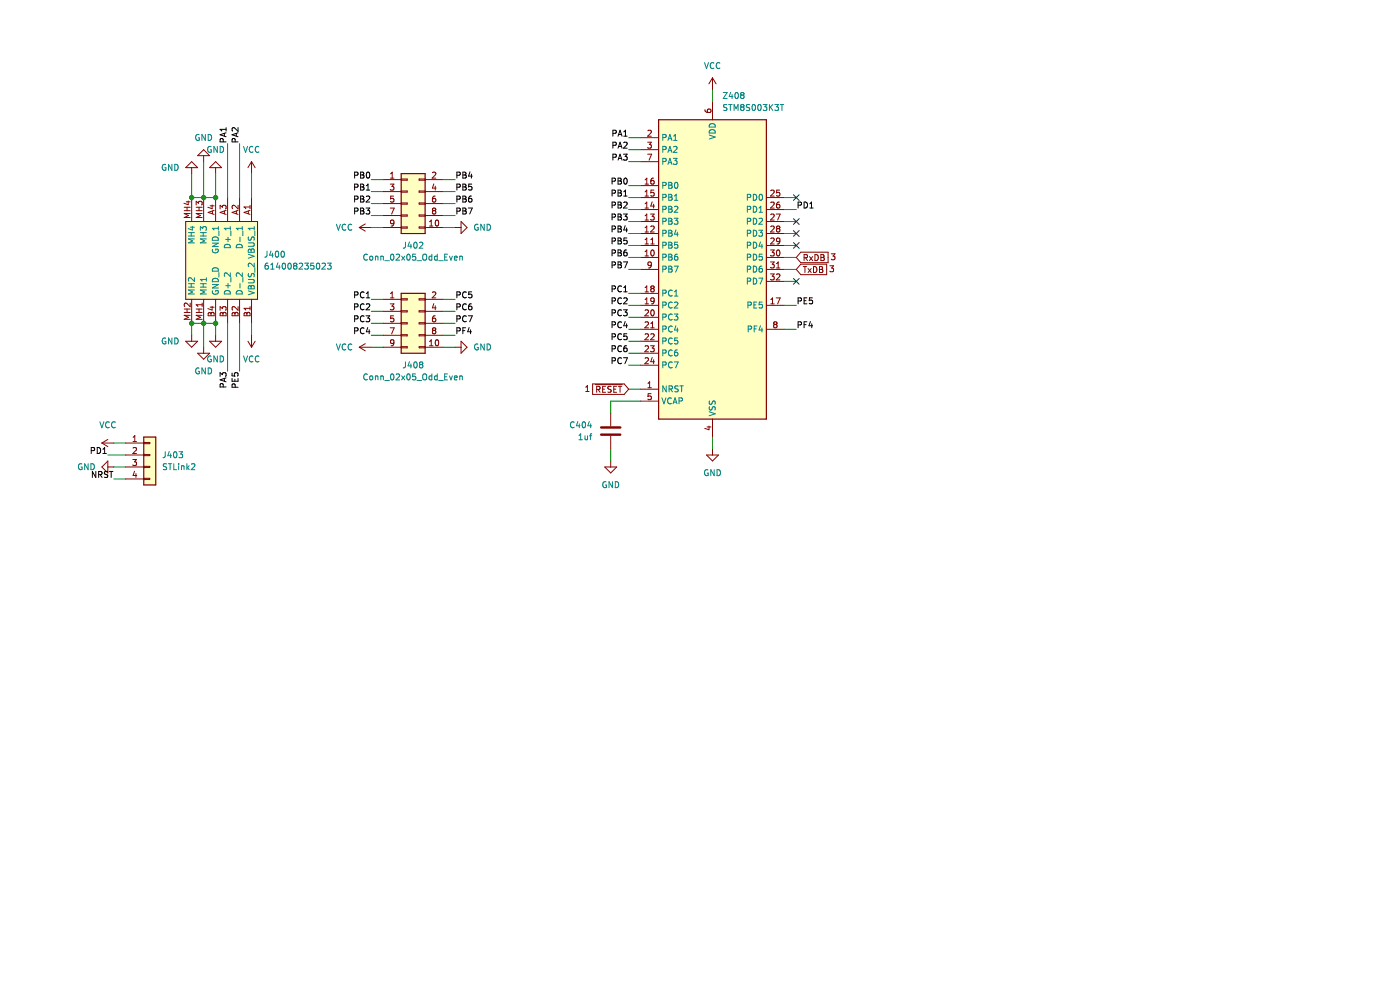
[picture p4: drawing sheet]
(kicad_sch (version 20211123) (generator eeschema)

 (paper "A4")

 (title_block
  (title "ACE4NOKB")
  (date "2020-04-30")
  (rev "Alpha")
  (company "Ontobus")
  (comment 1 "John Bradley")
  (comment 2 "https://creativecommons.org/licenses/by-nc-sa/4.0/")
  (comment 3 "Attribution-NonCommercial-ShareAlike 4.0 International License.")
  (comment 4 "This work is licensed under a Creative Commons "))

 (lib_symbols
  (symbol "Connector_Generic:Conn_01x04" (pin_names (offset 1.016) hide) (in_bom yes) (on_board yes)
   (property "Reference" "J" (id 0) (at 0 5.08 0) (effects (font (size 1.27 1.27))))
   (property "Value" "Conn_01x04" (id 1) (at 0 -7.62 0) (effects (font (size 1.27 1.27))))
   (property "Footprint" "" (id 2) (at 0 0 0) (effects (font (size 1.27 1.27)) hide))
   (property "Datasheet" "~" (id 3) (at 0 0 0) (effects (font (size 1.27 1.27)) hide))
   (symbol "Conn_01x04_1_1"
    (rectangle (start -1.27 -4.953) (end 0 -5.207) (stroke (width 0.1524) (type default) (color 0 0 0 0)) (fill (type none)))
    (rectangle (start -1.27 -2.413) (end 0 -2.667) (stroke (width 0.1524) (type default) (color 0 0 0 0)) (fill (type none)))
    (rectangle (start -1.27 0.127) (end 0 -0.127) (stroke (width 0.1524) (type default) (color 0 0 0 0)) (fill (type none)))
    (rectangle (start -1.27 2.667) (end 0 2.413) (stroke (width 0.1524) (type default) (color 0 0 0 0)) (fill (type none)))
    (rectangle (start -1.27 3.81) (end 1.27 -6.35) (stroke (width 0.254) (type default) (color 0 0 0 0)) (fill (type background)))
    (pin passive line (at -5.08 2.54 0) (length 3.81) (name "Pin_1" (effects (font (size 1.27 1.27)))) (number "1" (effects (font (size 1.27 1.27)))))
    (pin passive line (at -5.08 0 0) (length 3.81) (name "Pin_2" (effects (font (size 1.27 1.27)))) (number "2" (effects (font (size 1.27 1.27)))))
    (pin passive line (at -5.08 -2.54 0) (length 3.81) (name "Pin_3" (effects (font (size 1.27 1.27)))) (number "3" (effects (font (size 1.27 1.27)))))
    (pin passive line (at -5.08 -5.08 0) (length 3.81) (name "Pin_4" (effects (font (size 1.27 1.27)))) (number "4" (effects (font (size 1.27 1.27)))))))
  (symbol "Connector_Generic:Conn_02x05_Odd_Even" (pin_names (offset 1.016) hide) (in_bom yes) (on_board yes)
   (property "Reference" "J" (id 0) (at 1.27 7.62 0) (effects (font (size 1.27 1.27))))
   (property "Value" "Conn_02x05_Odd_Even" (id 1) (at 1.27 -7.62 0) (effects (font (size 1.27 1.27))))
   (property "Footprint" "" (id 2) (at 0 0 0) (effects (font (size 1.27 1.27)) hide))
   (property "Datasheet" "~" (id 3) (at 0 0 0) (effects (font (size 1.27 1.27)) hide))
   (symbol "Conn_02x05_Odd_Even_1_1"
    (rectangle (start -1.27 -4.953) (end 0 -5.207) (stroke (width 0.1524) (type default) (color 0 0 0 0)) (fill (type none)))
    (rectangle (start -1.27 -2.413) (end 0 -2.667) (stroke (width 0.1524) (type default) (color 0 0 0 0)) (fill (type none)))
    (rectangle (start -1.27 0.127) (end 0 -0.127) (stroke (width 0.1524) (type default) (color 0 0 0 0)) (fill (type none)))
    (rectangle (start -1.27 2.667) (end 0 2.413) (stroke (width 0.1524) (type default) (color 0 0 0 0)) (fill (type none)))
    (rectangle (start -1.27 5.207) (end 0 4.953) (stroke (width 0.1524) (type default) (color 0 0 0 0)) (fill (type none)))
    (rectangle (start -1.27 6.35) (end 3.81 -6.35) (stroke (width 0.254) (type default) (color 0 0 0 0)) (fill (type background)))
    (rectangle (start 3.81 -4.953) (end 2.54 -5.207) (stroke (width 0.1524) (type default) (color 0 0 0 0)) (fill (type none)))
    (rectangle (start 3.81 -2.413) (end 2.54 -2.667) (stroke (width 0.1524) (type default) (color 0 0 0 0)) (fill (type none)))
    (rectangle (start 3.81 0.127) (end 2.54 -0.127) (stroke (width 0.1524) (type default) (color 0 0 0 0)) (fill (type none)))
    (rectangle (start 3.81 2.667) (end 2.54 2.413) (stroke (width 0.1524) (type default) (color 0 0 0 0)) (fill (type none)))
    (rectangle (start 3.81 5.207) (end 2.54 4.953) (stroke (width 0.1524) (type default) (color 0 0 0 0)) (fill (type none)))
    (pin passive line (at -5.08 5.08 0) (length 3.81) (name "Pin_1" (effects (font (size 1.27 1.27)))) (number "1" (effects (font (size 1.27 1.27)))))
    (pin passive line (at 7.62 -5.08 180) (length 3.81) (name "Pin_10" (effects (font (size 1.27 1.27)))) (number "10" (effects (font (size 1.27 1.27)))))
    (pin passive line (at 7.62 5.08 180) (length 3.81) (name "Pin_2" (effects (font (size 1.27 1.27)))) (number "2" (effects (font (size 1.27 1.27)))))
    (pin passive line (at -5.08 2.54 0) (length 3.81) (name "Pin_3" (effects (font (size 1.27 1.27)))) (number "3" (effects (font (size 1.27 1.27)))))
    (pin passive line (at 7.62 2.54 180) (length 3.81) (name "Pin_4" (effects (font (size 1.27 1.27)))) (number "4" (effects (font (size 1.27 1.27)))))
    (pin passive line (at -5.08 0 0) (length 3.81) (name "Pin_5" (effects (font (size 1.27 1.27)))) (number "5" (effects (font (size 1.27 1.27)))))
    (pin passive line (at 7.62 0 180) (length 3.81) (name "Pin_6" (effects (font (size 1.27 1.27)))) (number "6" (effects (font (size 1.27 1.27)))))
    (pin passive line (at -5.08 -2.54 0) (length 3.81) (name "Pin_7" (effects (font (size 1.27 1.27)))) (number "7" (effects (font (size 1.27 1.27)))))
    (pin passive line (at 7.62 -2.54 180) (length 3.81) (name "Pin_8" (effects (font (size 1.27 1.27)))) (number "8" (effects (font (size 1.27 1.27)))))
    (pin passive line (at -5.08 -5.08 0) (length 3.81) (name "Pin_9" (effects (font (size 1.27 1.27)))) (number "9" (effects (font (size 1.27 1.27)))))))
  (symbol "Device:C" (pin_numbers hide) (pin_names (offset 0.254)) (in_bom yes) (on_board yes)
   (property "Reference" "C" (id 0) (at 0.635 2.54 0) (effects (font (size 1.27 1.27)) (justify left)))
   (property "Value" "C" (id 1) (at 0.635 -2.54 0) (effects (font (size 1.27 1.27)) (justify left)))
   (property "Footprint" "" (id 2) (at 0.9652 -3.81 0) (effects (font (size 1.27 1.27)) hide))
   (property "Datasheet" "~" (id 3) (at 0 0 0) (effects (font (size 1.27 1.27)) hide))
   (symbol "C_0_1"
    (polyline (pts (xy -2.032 -0.762) (xy 2.032 -0.762)) (stroke (width 0.508) (type default) (color 0 0 0 0)) (fill (type none)))
    (polyline (pts (xy -2.032 0.762) (xy 2.032 0.762)) (stroke (width 0.508) (type default) (color 0 0 0 0)) (fill (type none))))
   (symbol "C_1_1"
    (pin passive line (at 0 3.81 270) (length 2.794) (name "~" (effects (font (size 1.27 1.27)))) (number "1" (effects (font (size 1.27 1.27)))))
    (pin passive line (at 0 -3.81 90) (length 2.794) (name "~" (effects (font (size 1.27 1.27)))) (number "2" (effects (font (size 1.27 1.27)))))))
  (symbol "ExtraSymbols:614008235023" (pin_names (offset 0.762)) (in_bom yes) (on_board yes)
   (property "Reference" "J" (id 0) (at 0 1.27 0) (effects (font (size 1.27 1.27)) (justify left)))
   (property "Value" "614008235023" (id 1) (at 13.97 1.27 0) (effects (font (size 1.27 1.27)) (justify left)))
   (property "Footprint" "614008235023" (id 2) (at 57.15 -8.89 0) (effects (font (size 1.27 1.27)) (justify left) hide))
   (property "Datasheet" "http://katalog.we-online.de/em/datasheet/614008235023.pdf" (id 3) (at 57.15 -11.43 0) (effects (font (size 1.27 1.27)) (justify left) hide))
   (property "Description" "Wurth Elektronik WR-COM Series, Type A USB Connector, Receptacle" (id 4) (at 57.15 -13.97 0) (effects (font (size 1.27 1.27)) (justify left) hide))
   (property "Height" "16" (id 5) (at 60.96 -16.51 0) (effects (font (size 1.27 1.27)) (justify left) hide))
   (property "Mouser Part Number" "710-614008235023" (id 6) (at 57.15 -19.05 0) (effects (font (size 1.27 1.27)) (justify left) hide))
   (property "Mouser Price/Stock" "https://www.mouser.co.uk/ProductDetail/Wurth-Elektronik/614008235023/?qs=rS3zZhy2AQP6TSxAYKTnAw%3D%3D" (id 7) (at 57.15 -21.59 0) (effects (font (size 1.27 1.27)) (justify left) hide))
   (property "Manufacturer_Name" "Wurth Elektronik" (id 8) (at 57.15 -24.13 0) (effects (font (size 1.27 1.27)) (justify left) hide))
   (property "Manufacturer_Part_Number" "614008235023" (id 9) (at 57.15 -26.67 0) (effects (font (size 1.27 1.27)) (justify left) hide))
   (symbol "614008235023_0_0"
    (pin passive line (at -5.08 -1.27 0) (length 5.08) (name "VBUS_1" (effects (font (size 1.27 1.27)))) (number "A1" (effects (font (size 1.27 1.27)))))
    (pin passive line (at -5.08 -3.81 0) (length 5.08) (name "D-_1" (effects (font (size 1.27 1.27)))) (number "A2" (effects (font (size 1.27 1.27)))))
    (pin passive line (at -5.08 -6.35 0) (length 5.08) (name "D+_1" (effects (font (size 1.27 1.27)))) (number "A3" (effects (font (size 1.27 1.27)))))
    (pin passive line (at -5.08 -8.89 0) (length 5.08) (name "GND_1" (effects (font (size 1.27 1.27)))) (number "A4" (effects (font (size 1.27 1.27)))))
    (pin passive line (at 21.59 -1.27 180) (length 5.08) (name "VBUS_2" (effects (font (size 1.27 1.27)))) (number "B1" (effects (font (size 1.27 1.27)))))
    (pin passive line (at 21.59 -3.81 180) (length 5.08) (name "D-_2" (effects (font (size 1.27 1.27)))) (number "B2" (effects (font (size 1.27 1.27)))))
    (pin passive line (at 21.59 -6.35 180) (length 5.08) (name "D+_2" (effects (font (size 1.27 1.27)))) (number "B3" (effects (font (size 1.27 1.27)))))
    (pin passive line (at 21.59 -8.89 180) (length 5.08) (name "GND_D" (effects (font (size 1.27 1.27)))) (number "B4" (effects (font (size 1.27 1.27)))))
    (pin passive line (at 21.59 -11.43 180) (length 5.08) (name "MH1" (effects (font (size 1.27 1.27)))) (number "MH1" (effects (font (size 1.27 1.27)))))
    (pin passive line (at 21.59 -13.97 180) (length 5.08) (name "MH2" (effects (font (size 1.27 1.27)))) (number "MH2" (effects (font (size 1.27 1.27)))))
    (pin passive line (at -5.08 -11.43 0) (length 5.08) (name "MH3" (effects (font (size 1.27 1.27)))) (number "MH3" (effects (font (size 1.27 1.27)))))
    (pin passive line (at -5.08 -13.97 0) (length 5.08) (name "MH4" (effects (font (size 1.27 1.27)))) (number "MH4" (effects (font (size 1.27 1.27))))))
   (symbol "614008235023_0_1"
    (rectangle (start 0 0) (end 16.51 -15.24) (stroke (width 0) (type default) (color 0 0 0 0)) (fill (type background)))))
  (symbol "MCU_ST_STM8:STM8S003K3T" (in_bom yes) (on_board yes)
   (property "Reference" "U" (id 0) (at 1.27 35.56 0) (effects (font (size 1.27 1.27)) (justify left)))
   (property "Value" "STM8S003K3T" (id 1) (at 1.27 33.02 0) (effects (font (size 1.27 1.27)) (justify left)))
   (property "Footprint" "Package_QFP:LQFP-32_7x7mm_P0.8mm" (id 2) (at 1.27 38.1 0) (effects (font (size 1.27 1.27)) (justify left) hide))
   (property "Datasheet" "http://www.st.com/st-web-ui/static/active/en/resource/technical/document/datasheet/DM00024550.pdf" (id 3) (at 0 0 0) (effects (font (size 1.27 1.27)) hide))
   (symbol "STM8S003K3T_0_1"
    (rectangle (start -11.43 31.75) (end 11.43 -31.75) (stroke (width 0.254) (type default) (color 0 0 0 0)) (fill (type background))))
   (symbol "STM8S003K3T_1_1"
    (pin input line (at -15.24 -25.4 0) (length 3.81) (name "NRST" (effects (font (size 1.27 1.27)))) (number "1" (effects (font (size 1.27 1.27)))))
    (pin bidirectional line (at -15.24 2.54 0) (length 3.81) (name "PB6" (effects (font (size 1.27 1.27)))) (number "10" (effects (font (size 1.27 1.27)))))
    (pin bidirectional line (at -15.24 5.08 0) (length 3.81) (name "PB5" (effects (font (size 1.27 1.27)))) (number "11" (effects (font (size 1.27 1.27)))))
    (pin bidirectional line (at -15.24 7.62 0) (length 3.81) (name "PB4" (effects (font (size 1.27 1.27)))) (number "12" (effects (font (size 1.27 1.27)))))
    (pin bidirectional line (at -15.24 10.16 0) (length 3.81) (name "PB3" (effects (font (size 1.27 1.27)))) (number "13" (effects (font (size 1.27 1.27)))))
    (pin bidirectional line (at -15.24 12.7 0) (length 3.81) (name "PB2" (effects (font (size 1.27 1.27)))) (number "14" (effects (font (size 1.27 1.27)))))
    (pin bidirectional line (at -15.24 15.24 0) (length 3.81) (name "PB1" (effects (font (size 1.27 1.27)))) (number "15" (effects (font (size 1.27 1.27)))))
    (pin bidirectional line (at -15.24 17.78 0) (length 3.81) (name "PB0" (effects (font (size 1.27 1.27)))) (number "16" (effects (font (size 1.27 1.27)))))
    (pin bidirectional line (at 15.24 -7.62 180) (length 3.81) (name "PE5" (effects (font (size 1.27 1.27)))) (number "17" (effects (font (size 1.27 1.27)))))
    (pin bidirectional line (at -15.24 -5.08 0) (length 3.81) (name "PC1" (effects (font (size 1.27 1.27)))) (number "18" (effects (font (size 1.27 1.27)))))
    (pin bidirectional line (at -15.24 -7.62 0) (length 3.81) (name "PC2" (effects (font (size 1.27 1.27)))) (number "19" (effects (font (size 1.27 1.27)))))
    (pin bidirectional line (at -15.24 27.94 0) (length 3.81) (name "PA1" (effects (font (size 1.27 1.27)))) (number "2" (effects (font (size 1.27 1.27)))))
    (pin bidirectional line (at -15.24 -10.16 0) (length 3.81) (name "PC3" (effects (font (size 1.27 1.27)))) (number "20" (effects (font (size 1.27 1.27)))))
    (pin bidirectional line (at -15.24 -12.7 0) (length 3.81) (name "PC4" (effects (font (size 1.27 1.27)))) (number "21" (effects (font (size 1.27 1.27)))))
    (pin bidirectional line (at -15.24 -15.24 0) (length 3.81) (name "PC5" (effects (font (size 1.27 1.27)))) (number "22" (effects (font (size 1.27 1.27)))))
    (pin bidirectional line (at -15.24 -17.78 0) (length 3.81) (name "PC6" (effects (font (size 1.27 1.27)))) (number "23" (effects (font (size 1.27 1.27)))))
    (pin bidirectional line (at -15.24 -20.32 0) (length 3.81) (name "PC7" (effects (font (size 1.27 1.27)))) (number "24" (effects (font (size 1.27 1.27)))))
    (pin bidirectional line (at 15.24 15.24 180) (length 3.81) (name "PD0" (effects (font (size 1.27 1.27)))) (number "25" (effects (font (size 1.27 1.27)))))
    (pin bidirectional line (at 15.24 12.7 180) (length 3.81) (name "PD1" (effects (font (size 1.27 1.27)))) (number "26" (effects (font (size 1.27 1.27)))))
    (pin bidirectional line (at 15.24 10.16 180) (length 3.81) (name "PD2" (effects (font (size 1.27 1.27)))) (number "27" (effects (font (size 1.27 1.27)))))
    (pin bidirectional line (at 15.24 7.62 180) (length 3.81) (name "PD3" (effects (font (size 1.27 1.27)))) (number "28" (effects (font (size 1.27 1.27)))))
    (pin bidirectional line (at 15.24 5.08 180) (length 3.81) (name "PD4" (effects (font (size 1.27 1.27)))) (number "29" (effects (font (size 1.27 1.27)))))
    (pin bidirectional line (at -15.24 25.4 0) (length 3.81) (name "PA2" (effects (font (size 1.27 1.27)))) (number "3" (effects (font (size 1.27 1.27)))))
    (pin bidirectional line (at 15.24 2.54 180) (length 3.81) (name "PD5" (effects (font (size 1.27 1.27)))) (number "30" (effects (font (size 1.27 1.27)))))
    (pin bidirectional line (at 15.24 0 180) (length 3.81) (name "PD6" (effects (font (size 1.27 1.27)))) (number "31" (effects (font (size 1.27 1.27)))))
    (pin bidirectional line (at 15.24 -2.54 180) (length 3.81) (name "PD7" (effects (font (size 1.27 1.27)))) (number "32" (effects (font (size 1.27 1.27)))))
    (pin power_in line (at 0 -35.56 90) (length 3.81) (name "VSS" (effects (font (size 1.27 1.27)))) (number "4" (effects (font (size 1.27 1.27)))))
    (pin input line (at -15.24 -27.94 0) (length 3.81) (name "VCAP" (effects (font (size 1.27 1.27)))) (number "5" (effects (font (size 1.27 1.27)))))
    (pin power_in line (at 0 35.56 270) (length 3.81) (name "VDD" (effects (font (size 1.27 1.27)))) (number "6" (effects (font (size 1.27 1.27)))))
    (pin bidirectional line (at -15.24 22.86 0) (length 3.81) (name "PA3" (effects (font (size 1.27 1.27)))) (number "7" (effects (font (size 1.27 1.27)))))
    (pin bidirectional line (at 15.24 -12.7 180) (length 3.81) (name "PF4" (effects (font (size 1.27 1.27)))) (number "8" (effects (font (size 1.27 1.27)))))
    (pin bidirectional line (at -15.24 0 0) (length 3.81) (name "PB7" (effects (font (size 1.27 1.27)))) (number "9" (effects (font (size 1.27 1.27)))))))
  (symbol "power:GND" (power) (pin_names (offset 0)) (in_bom yes) (on_board yes)
   (property "Reference" "#PWR" (id 0) (at 0 -6.35 0) (effects (font (size 1.27 1.27)) hide))
   (property "Value" "GND" (id 1) (at 0 -3.81 0) (effects (font (size 1.27 1.27))))
   (property "Footprint" "" (id 2) (at 0 0 0) (effects (font (size 1.27 1.27)) hide))
   (property "Datasheet" "" (id 3) (at 0 0 0) (effects (font (size 1.27 1.27)) hide))
   (symbol "GND_0_1"
    (polyline (pts (xy 0 0) (xy 0 -1.27) (xy 1.27 -1.27) (xy 0 -2.54) (xy -1.27 -1.27) (xy 0 -1.27)) (stroke (width 0) (type default) (color 0 0 0 0)) (fill (type none))))
   (symbol "GND_1_1"
    (pin power_in line (at 0 0 270) (length 0) hide (name "GND" (effects (font (size 1.27 1.27)))) (number "1" (effects (font (size 1.27 1.27)))))))
  (symbol "power:VCC" (power) (pin_names (offset 0)) (in_bom yes) (on_board yes)
   (property "Reference" "#PWR" (id 0) (at 0 -3.81 0) (effects (font (size 1.27 1.27)) hide))
   (property "Value" "VCC" (id 1) (at 0 3.81 0) (effects (font (size 1.27 1.27))))
   (property "Footprint" "" (id 2) (at 0 0 0) (effects (font (size 1.27 1.27)) hide))
   (property "Datasheet" "" (id 3) (at 0 0 0) (effects (font (size 1.27 1.27)) hide))
   (symbol "VCC_0_1"
    (polyline (pts (xy -0.762 1.27) (xy 0 2.54)) (stroke (width 0) (type default) (color 0 0 0 0)) (fill (type none)))
    (polyline (pts (xy 0 0) (xy 0 2.54)) (stroke (width 0) (type default) (color 0 0 0 0)) (fill (type none)))
    (polyline (pts (xy 0 2.54) (xy 0.762 1.27)) (stroke (width 0) (type default) (color 0 0 0 0)) (fill (type none))))
   (symbol "VCC_1_1"
    (pin power_in line (at 0 0 90) (length 0) hide (name "VCC" (effects (font (size 1.27 1.27)))) (number "1" (effects (font (size 1.27 1.27))))))))

 (junction (at 43.18 68.58) (diameter 0) (color 0 0 0 0))
 (junction (at 45.72 41.91) (diameter 0) (color 0 0 0 0))
 (junction (at 45.72 68.58) (diameter 0) (color 0 0 0 0))
 (junction (at 40.64 41.91) (diameter 0) (color 0 0 0 0))
 (junction (at 40.64 68.58) (diameter 0) (color 0 0 0 0))
 (junction (at 43.18 41.91) (diameter 0) (color 0 0 0 0))

 (no_connect (at 168.91 46.99))
 (no_connect (at 168.91 49.53))
 (no_connect (at 168.91 59.69))
 (no_connect (at 168.91 52.07))
 (no_connect (at 168.91 41.91))

 (wire (pts (xy 45.72 41.91) (xy 43.18 41.91)) (stroke (width 0) (type default) (color 0 0 0 0)))
 (wire (pts (xy 93.98 43.18) (xy 96.52 43.18)) (stroke (width 0) (type default) (color 0 0 0 0)))
 (wire (pts (xy 43.18 68.58) (xy 43.18 73.66)) (stroke (width 0) (type default) (color 0 0 0 0)))
 (wire (pts (xy 48.26 30.48) (xy 48.26 41.91)) (stroke (width 0) (type default) (color 0 0 0 0)))
 (wire (pts (xy 166.37 69.85) (xy 168.91 69.85)) (stroke (width 0) (type default) (color 0 0 0 0)))
 (wire (pts (xy 135.89 57.15) (xy 133.35 57.15)) (stroke (width 0) (type default) (color 0 0 0 0)))
 (wire (pts (xy 93.98 63.5) (xy 96.52 63.5)) (stroke (width 0) (type default) (color 0 0 0 0)))
 (wire (pts (xy 50.8 78.74) (xy 50.8 68.58)) (stroke (width 0) (type default) (color 0 0 0 0)))
 (wire (pts (xy 81.28 63.5) (xy 78.74 63.5)) (stroke (width 0) (type default) (color 0 0 0 0)))
 (wire (pts (xy 26.67 99.06) (xy 24.13 99.06)) (stroke (width 0) (type default) (color 0 0 0 0)))
 (wire (pts (xy 43.18 41.91) (xy 40.64 41.91)) (stroke (width 0) (type default) (color 0 0 0 0)))
 (wire (pts (xy 81.28 66.04) (xy 78.74 66.04)) (stroke (width 0) (type default) (color 0 0 0 0)))
 (wire (pts (xy 135.89 54.61) (xy 133.35 54.61)) (stroke (width 0) (type default) (color 0 0 0 0)))
 (wire (pts (xy 93.98 48.26) (xy 96.52 48.26)) (stroke (width 0) (type default) (color 0 0 0 0)))
 (wire (pts (xy 93.98 38.1) (xy 96.52 38.1)) (stroke (width 0) (type default) (color 0 0 0 0)))
 (wire (pts (xy 129.54 85.09) (xy 135.89 85.09)) (stroke (width 0) (type default) (color 0 0 0 0)))
 (wire (pts (xy 135.89 72.39) (xy 133.35 72.39)) (stroke (width 0) (type default) (color 0 0 0 0)))
 (wire (pts (xy 43.18 41.91) (xy 43.18 34.29)) (stroke (width 0) (type default) (color 0 0 0 0)))
 (wire (pts (xy 166.37 52.07) (xy 168.91 52.07)) (stroke (width 0) (type default) (color 0 0 0 0)))
 (wire (pts (xy 135.89 34.29) (xy 133.35 34.29)) (stroke (width 0) (type default) (color 0 0 0 0)))
 (wire (pts (xy 81.28 68.58) (xy 78.74 68.58)) (stroke (width 0) (type default) (color 0 0 0 0)))
 (wire (pts (xy 81.28 43.18) (xy 78.74 43.18)) (stroke (width 0) (type default) (color 0 0 0 0)))
 (wire (pts (xy 93.98 66.04) (xy 96.52 66.04)) (stroke (width 0) (type default) (color 0 0 0 0)))
 (wire (pts (xy 81.28 40.64) (xy 78.74 40.64)) (stroke (width 0) (type default) (color 0 0 0 0)))
 (wire (pts (xy 135.89 64.77) (xy 133.35 64.77)) (stroke (width 0) (type default) (color 0 0 0 0)))
 (wire (pts (xy 135.89 31.75) (xy 133.35 31.75)) (stroke (width 0) (type default) (color 0 0 0 0)))
 (wire (pts (xy 26.67 101.6) (xy 24.13 101.6)) (stroke (width 0) (type default) (color 0 0 0 0)))
 (wire (pts (xy 135.89 52.07) (xy 133.35 52.07)) (stroke (width 0) (type default) (color 0 0 0 0)))
 (wire (pts (xy 135.89 41.91) (xy 133.35 41.91)) (stroke (width 0) (type default) (color 0 0 0 0)))
 (wire (pts (xy 53.34 68.58) (xy 53.34 71.12)) (stroke (width 0) (type default) (color 0 0 0 0)))
 (wire (pts (xy 26.67 96.52) (xy 22.86 96.52)) (stroke (width 0) (type default) (color 0 0 0 0)))
 (wire (pts (xy 135.89 49.53) (xy 133.35 49.53)) (stroke (width 0) (type default) (color 0 0 0 0)))
 (wire (pts (xy 53.34 41.91) (xy 53.34 36.83)) (stroke (width 0) (type default) (color 0 0 0 0)))
 (wire (pts (xy 50.8 30.48) (xy 50.8 41.91)) (stroke (width 0) (type default) (color 0 0 0 0)))
 (wire (pts (xy 93.98 45.72) (xy 96.52 45.72)) (stroke (width 0) (type default) (color 0 0 0 0)))
 (wire (pts (xy 129.54 95.25) (xy 129.54 97.79)) (stroke (width 0) (type default) (color 0 0 0 0)))
 (wire (pts (xy 166.37 46.99) (xy 168.91 46.99)) (stroke (width 0) (type default) (color 0 0 0 0)))
 (wire (pts (xy 26.67 93.98) (xy 24.13 93.98)) (stroke (width 0) (type default) (color 0 0 0 0)))
 (wire (pts (xy 48.26 78.74) (xy 48.26 68.58)) (stroke (width 0) (type default) (color 0 0 0 0)))
 (wire (pts (xy 135.89 82.55) (xy 133.35 82.55)) (stroke (width 0) (type default) (color 0 0 0 0)))
 (wire (pts (xy 45.72 68.58) (xy 45.72 71.12)) (stroke (width 0) (type default) (color 0 0 0 0)))
 (wire (pts (xy 40.64 68.58) (xy 40.64 71.12)) (stroke (width 0) (type default) (color 0 0 0 0)))
 (wire (pts (xy 166.37 57.15) (xy 168.91 57.15)) (stroke (width 0) (type default) (color 0 0 0 0)))
 (wire (pts (xy 129.54 85.09) (xy 129.54 87.63)) (stroke (width 0) (type default) (color 0 0 0 0)))
 (wire (pts (xy 135.89 69.85) (xy 133.35 69.85)) (stroke (width 0) (type default) (color 0 0 0 0)))
 (wire (pts (xy 81.28 71.12) (xy 78.74 71.12)) (stroke (width 0) (type default) (color 0 0 0 0)))
 (wire (pts (xy 43.18 68.58) (xy 45.72 68.58)) (stroke (width 0) (type default) (color 0 0 0 0)))
 (wire (pts (xy 166.37 49.53) (xy 168.91 49.53)) (stroke (width 0) (type default) (color 0 0 0 0)))
 (wire (pts (xy 151.13 92.71) (xy 151.13 95.25)) (stroke (width 0) (type default) (color 0 0 0 0)))
 (wire (pts (xy 81.28 45.72) (xy 78.74 45.72)) (stroke (width 0) (type default) (color 0 0 0 0)))
 (wire (pts (xy 40.64 41.91) (xy 40.64 36.83)) (stroke (width 0) (type default) (color 0 0 0 0)))
 (wire (pts (xy 93.98 71.12) (xy 96.52 71.12)) (stroke (width 0) (type default) (color 0 0 0 0)))
 (wire (pts (xy 166.37 54.61) (xy 168.91 54.61)) (stroke (width 0) (type default) (color 0 0 0 0)))
 (wire (pts (xy 135.89 29.21) (xy 133.35 29.21)) (stroke (width 0) (type default) (color 0 0 0 0)))
 (wire (pts (xy 135.89 62.23) (xy 133.35 62.23)) (stroke (width 0) (type default) (color 0 0 0 0)))
 (wire (pts (xy 81.28 38.1) (xy 78.74 38.1)) (stroke (width 0) (type default) (color 0 0 0 0)))
 (wire (pts (xy 93.98 73.66) (xy 96.52 73.66)) (stroke (width 0) (type default) (color 0 0 0 0)))
 (wire (pts (xy 166.37 41.91) (xy 168.91 41.91)) (stroke (width 0) (type default) (color 0 0 0 0)))
 (wire (pts (xy 166.37 64.77) (xy 168.91 64.77)) (stroke (width 0) (type default) (color 0 0 0 0)))
 (wire (pts (xy 151.13 21.59) (xy 151.13 19.05)) (stroke (width 0) (type default) (color 0 0 0 0)))
 (wire (pts (xy 93.98 68.58) (xy 96.52 68.58)) (stroke (width 0) (type default) (color 0 0 0 0)))
 (wire (pts (xy 78.74 48.26) (xy 81.28 48.26)) (stroke (width 0) (type default) (color 0 0 0 0)))
 (wire (pts (xy 166.37 59.69) (xy 168.91 59.69)) (stroke (width 0) (type default) (color 0 0 0 0)))
 (wire (pts (xy 93.98 40.64) (xy 96.52 40.64)) (stroke (width 0) (type default) (color 0 0 0 0)))
 (wire (pts (xy 135.89 77.47) (xy 133.35 77.47)) (stroke (width 0) (type default) (color 0 0 0 0)))
 (wire (pts (xy 135.89 46.99) (xy 133.35 46.99)) (stroke (width 0) (type default) (color 0 0 0 0)))
 (wire (pts (xy 45.72 41.91) (xy 45.72 36.83)) (stroke (width 0) (type default) (color 0 0 0 0)))
 (wire (pts (xy 135.89 67.31) (xy 133.35 67.31)) (stroke (width 0) (type default) (color 0 0 0 0)))
 (wire (pts (xy 135.89 44.45) (xy 133.35 44.45)) (stroke (width 0) (type default) (color 0 0 0 0)))
 (wire (pts (xy 78.74 73.66) (xy 81.28 73.66)) (stroke (width 0) (type default) (color 0 0 0 0)))
 (wire (pts (xy 40.64 68.58) (xy 43.18 68.58)) (stroke (width 0) (type default) (color 0 0 0 0)))
 (wire (pts (xy 135.89 74.93) (xy 133.35 74.93)) (stroke (width 0) (type default) (color 0 0 0 0)))
 (wire (pts (xy 135.89 39.37) (xy 133.35 39.37)) (stroke (width 0) (type default) (color 0 0 0 0)))
 (wire (pts (xy 166.37 44.45) (xy 168.91 44.45)) (stroke (width 0) (type default) (color 0 0 0 0)))

 (label "PA1" (at 48.26 30.48 90) (fields_autoplaced) (effects (font (size 1.27 1.27)) (justify left bottom)))
 (label "PB0" (at 133.35 39.37 0) (fields_autoplaced) (effects (font (size 1.27 1.27)) (justify right bottom)))
 (label "PA3" (at 48.26 78.74 90) (fields_autoplaced) (effects (font (size 1.27 1.27)) (justify right bottom)))
 (label "PB7" (at 133.35 57.15 0) (fields_autoplaced) (effects (font (size 1.27 1.27)) (justify right bottom)))
 (label "PE5" (at 50.8 78.74 90) (fields_autoplaced) (effects (font (size 1.27 1.27)) (justify right bottom)))
 (label "PF4" (at 96.52 71.12 0) (fields_autoplaced) (effects (font (size 1.27 1.27)) (justify left bottom)))
 (label "PA2" (at 133.35 31.75 0) (fields_autoplaced) (effects (font (size 1.27 1.27)) (justify right bottom)))
 (label "PC3" (at 133.35 67.31 0) (fields_autoplaced) (effects (font (size 1.27 1.27)) (justify right bottom)))
 (label "PC6" (at 133.35 74.93 0) (fields_autoplaced) (effects (font (size 1.27 1.27)) (justify right bottom)))
 (label "PC7" (at 96.52 68.58 0) (fields_autoplaced) (effects (font (size 1.27 1.27)) (justify left bottom)))
 (label "NRST" (at 24.13 101.6 0) (fields_autoplaced) (effects (font (size 1.27 1.27)) (justify right bottom)))
 (label "PB0" (at 78.74 38.1 0) (fields_autoplaced) (effects (font (size 1.27 1.27)) (justify right bottom)))
 (label "PC7" (at 133.35 77.47 0) (fields_autoplaced) (effects (font (size 1.27 1.27)) (justify right bottom)))
 (label "PB3" (at 78.74 45.72 0) (fields_autoplaced) (effects (font (size 1.27 1.27)) (justify right bottom)))
 (label "PB4" (at 96.52 38.1 0) (fields_autoplaced) (effects (font (size 1.27 1.27)) (justify left bottom)))
 (label "PB2" (at 133.35 44.45 0) (fields_autoplaced) (effects (font (size 1.27 1.27)) (justify right bottom)))
 (label "PC2" (at 78.74 66.04 0) (fields_autoplaced) (effects (font (size 1.27 1.27)) (justify right bottom)))
 (label "PB3" (at 133.35 46.99 0) (fields_autoplaced) (effects (font (size 1.27 1.27)) (justify right bottom)))
 (label "PC5" (at 133.35 72.39 0) (fields_autoplaced) (effects (font (size 1.27 1.27)) (justify right bottom)))
 (label "PC3" (at 78.74 68.58 0) (fields_autoplaced) (effects (font (size 1.27 1.27)) (justify right bottom)))
 (label "PC4" (at 78.74 71.12 0) (fields_autoplaced) (effects (font (size 1.27 1.27)) (justify right bottom)))
 (label "PC5" (at 96.52 63.5 0) (fields_autoplaced) (effects (font (size 1.27 1.27)) (justify left bottom)))
 (label "PC1" (at 133.35 62.23 0) (fields_autoplaced) (effects (font (size 1.27 1.27)) (justify right bottom)))
 (label "PB5" (at 133.35 52.07 0) (fields_autoplaced) (effects (font (size 1.27 1.27)) (justify right bottom)))
 (label "PB5" (at 96.52 40.64 0) (fields_autoplaced) (effects (font (size 1.27 1.27)) (justify left bottom)))
 (label "PB1" (at 78.74 40.64 0) (fields_autoplaced) (effects (font (size 1.27 1.27)) (justify right bottom)))
 (label "PC1" (at 78.74 63.5 0) (fields_autoplaced) (effects (font (size 1.27 1.27)) (justify right bottom)))
 (label "PE5" (at 168.91 64.77 0) (fields_autoplaced) (effects (font (size 1.27 1.27)) (justify left bottom)))
 (label "PC2" (at 133.35 64.77 0) (fields_autoplaced) (effects (font (size 1.27 1.27)) (justify right bottom)))
 (label "PB7" (at 96.52 45.72 0) (fields_autoplaced) (effects (font (size 1.27 1.27)) (justify left bottom)))
 (label "PD1" (at 22.86 96.52 0) (fields_autoplaced) (effects (font (size 1.27 1.27)) (justify right bottom)))
 (label "PD1" (at 168.91 44.45 0) (fields_autoplaced) (effects (font (size 1.27 1.27)) (justify left bottom)))
 (label "PA1" (at 133.35 29.21 0) (fields_autoplaced) (effects (font (size 1.27 1.27)) (justify right bottom)))
 (label "PB2" (at 78.74 43.18 0) (fields_autoplaced) (effects (font (size 1.27 1.27)) (justify right bottom)))
 (label "PB4" (at 133.35 49.53 0) (fields_autoplaced) (effects (font (size 1.27 1.27)) (justify right bottom)))
 (label "PA2" (at 50.8 30.48 90) (fields_autoplaced) (effects (font (size 1.27 1.27)) (justify left bottom)))
 (label "PB6" (at 133.35 54.61 0) (fields_autoplaced) (effects (font (size 1.27 1.27)) (justify right bottom)))
 (label "PA3" (at 133.35 34.29 0) (fields_autoplaced) (effects (font (size 1.27 1.27)) (justify right bottom)))
 (label "PC6" (at 96.52 66.04 0) (fields_autoplaced) (effects (font (size 1.27 1.27)) (justify left bottom)))
 (label "PC4" (at 133.35 69.85 0) (fields_autoplaced) (effects (font (size 1.27 1.27)) (justify right bottom)))
 (label "PB6" (at 96.52 43.18 0) (fields_autoplaced) (effects (font (size 1.27 1.27)) (justify left bottom)))
 (label "PF4" (at 168.91 69.85 0) (fields_autoplaced) (effects (font (size 1.27 1.27)) (justify left bottom)))
 (label "PB1" (at 133.35 41.91 0) (fields_autoplaced) (effects (font (size 1.27 1.27)) (justify right bottom)))

 (global_label "~{RESET}" (shape input) (at 133.35 82.55 180) (fields_autoplaced) (effects (font (size 1.27 1.27)) (justify right))
  (property "Intersheetrefs" "${INTERSHEET_REFS}" (id 0) (at 125.2806 82.4706 0) (effects (font (size 1.27 1.27)) (justify right))))
 (global_label "RxDB" (shape input) (at 168.91 54.61 0) (fields_autoplaced) (effects (font (size 1.27 1.27)) (justify left))
  (property "Intersheetrefs" "${INTERSHEET_REFS}" (id 0) (at 176.0723 54.5306 0) (effects (font (size 1.27 1.27)) (justify left))))
 (global_label "TxDB" (shape input) (at 168.91 57.15 0) (fields_autoplaced) (effects (font (size 1.27 1.27)) (justify left))
  (property "Intersheetrefs" "${INTERSHEET_REFS}" (id 0) (at 175.7699 57.0706 0) (effects (font (size 1.27 1.27)) (justify left))))

 (symbol (lib_id "ExtraSymbols:614008235023") (at 54.61 46.99 270) (unit 1) (in_bom yes) (on_board yes) (fields_autoplaced)
  (property "Reference" "J400" (id 0) (at 55.88 53.9749 90) (effects (font (size 1.27 1.27)) (justify left)))
  (property "Value" "614008235023" (id 1) (at 55.88 56.5149 90) (effects (font (size 1.27 1.27)) (justify left)))
  (property "Footprint" "ExtraFootprints:614008235023" (id 2) (at 45.72 104.14 0) (effects (font (size 1.27 1.27)) (justify left) hide))
  (property "Datasheet" "http://katalog.we-online.de/em/datasheet/614008235023.pdf" (id 3) (at 43.18 104.14 0) (effects (font (size 1.27 1.27)) (justify left) hide))
  (property "Description" "Wurth Elektronik WR-COM Series, Type A USB Connector, Receptacle" (id 4) (at 40.64 104.14 0) (effects (font (size 1.27 1.27)) (justify left) hide))
  (property "Height" "16" (id 5) (at 38.1 107.95 0) (effects (font (size 1.27 1.27)) (justify left) hide))
  (property "Mouser Part Number" "710-614008235023" (id 6) (at 35.56 104.14 0) (effects (font (size 1.27 1.27)) (justify left) hide))
  (property "Mouser Price/Stock" "https://www.mouser.co.uk/ProductDetail/Wurth-Elektronik/614008235023/?qs=rS3zZhy2AQP6TSxAYKTnAw%3D%3D" (id 7) (at 33.02 104.14 0) (effects (font (size 1.27 1.27)) (justify left) hide))
  (property "Manufacturer_Name" "Wurth Elektronik" (id 8) (at 30.48 104.14 0) (effects (font (size 1.27 1.27)) (justify left) hide))
  (property "Manufacturer_Part_Number" "614008235023" (id 9) (at 27.94 104.14 0) (effects (font (size 1.27 1.27)) (justify left) hide)) (pin "A1") (pin "A2") (pin "A3") (pin "A4") (pin "B1") (pin "B2") (pin "B3") (pin "B4") (pin "MH1") (pin "MH2") (pin "MH3") (pin "MH4"))

 (symbol (lib_id "power:GND") (at 45.72 36.83 180) (unit 1) (in_bom yes) (on_board yes) (fields_autoplaced)
  (property "Reference" "#~PWR0163" (id 0) (at 45.72 30.48 0) (effects (font (size 1.27 1.27)) hide))
  (property "Value" "GND" (id 1) (at 45.72 31.75 0))
  (property "Footprint" "" (id 2) (at 45.72 36.83 0) (effects (font (size 1.27 1.27)) hide))
  (property "Datasheet" "" (id 3) (at 45.72 36.83 0) (effects (font (size 1.27 1.27)) hide)) (pin "1"))

 (symbol (lib_id "power:GND") (at 96.52 73.66 90) (unit 1) (in_bom yes) (on_board yes) (fields_autoplaced)
  (property "Reference" "#0147" (id 0) (at 102.87 73.66 0) (effects (font (size 1.27 1.27)) hide))
  (property "Value" "GND" (id 1) (at 100.33 73.6599 90) (effects (font (size 1.27 1.27)) (justify right)))
  (property "Footprint" "" (id 2) (at 96.52 73.66 0) (effects (font (size 1.27 1.27)) hide))
  (property "Datasheet" "" (id 3) (at 96.52 73.66 0) (effects (font (size 1.27 1.27)) hide)) (pin "1"))

 (symbol (lib_id "power:VCC") (at 78.74 73.66 90) (unit 1) (in_bom yes) (on_board yes) (fields_autoplaced)
  (property "Reference" "#0148" (id 0) (at 82.55 73.66 0) (effects (font (size 1.27 1.27)) hide))
  (property "Value" "VCC" (id 1) (at 74.93 73.6599 90) (effects (font (size 1.27 1.27)) (justify left)))
  (property "Footprint" "" (id 2) (at 78.74 73.66 0) (effects (font (size 1.27 1.27)) hide))
  (property "Datasheet" "" (id 3) (at 78.74 73.66 0) (effects (font (size 1.27 1.27)) hide)) (pin "1"))

 (symbol (lib_id "Connector_Generic:Conn_02x05_Odd_Even") (at 86.36 68.58 0) (unit 1) (in_bom yes) (on_board yes) (fields_autoplaced)
  (property "Reference" "J408" (id 0) (at 87.63 77.47 0))
  (property "Value" "Conn_02x05_Odd_Even" (id 1) (at 87.63 80.01 0))
  (property "Footprint" "Connector_PinHeader_2.54mm:PinHeader_2x05_P2.54mm_Vertical" (id 2) (at 86.36 68.58 0) (effects (font (size 1.27 1.27)) hide))
  (property "Datasheet" "~" (id 3) (at 86.36 68.58 0) (effects (font (size 1.27 1.27)) hide))
  (property "Manufacturer_Name" "Amphenol FCI" (id 4) (at 86.36 68.58 0) (effects (font (size 1.27 1.27)) hide))
  (property "Manufacturer_Part_Number" "10129381-910001BLF" (id 5) (at 86.36 68.58 0) (effects (font (size 1.27 1.27)) hide)) (pin "1") (pin "10") (pin "2") (pin "3") (pin "4") (pin "5") (pin "6") (pin "7") (pin "8") (pin "9"))

 (symbol (lib_id "MCU_ST_STM8:STM8S003K3T") (at 151.13 57.15 0) (unit 1) (in_bom yes) (on_board yes) (fields_autoplaced)
  (property "Reference" "Z408" (id 0) (at 153.1494 20.32 0) (effects (font (size 1.27 1.27)) (justify left)))
  (property "Value" "STM8S003K3T" (id 1) (at 153.1494 22.86 0) (effects (font (size 1.27 1.27)) (justify left)))
  (property "Footprint" "Package_QFP:LQFP-32_7x7mm_P0.8mm" (id 2) (at 152.4 19.05 0) (effects (font (size 1.27 1.27)) (justify left) hide))
  (property "Datasheet" "http://www.st.com/st-web-ui/static/active/en/resource/technical/document/datasheet/DM00024550.pdf" (id 3) (at 151.13 57.15 0) (effects (font (size 1.27 1.27)) hide))
  (property "Manufacturer_Name" "STMicroelectronics" (id 4) (at 151.13 57.15 0) (effects (font (size 1.27 1.27)) hide))
  (property "Manufacturer_Part_Number" "STM8S003K3T6CTR" (id 5) (at 151.13 57.15 0) (effects (font (size 1.27 1.27)) hide)) (pin "1") (pin "10") (pin "11") (pin "12") (pin "13") (pin "14") (pin "15") (pin "16") (pin "17") (pin "18") (pin "19") (pin "2") (pin "20") (pin "21") (pin "22") (pin "23") (pin "24") (pin "25") (pin "26") (pin "27") (pin "28") (pin "29") (pin "3") (pin "30") (pin "31") (pin "32") (pin "4") (pin "5") (pin "6") (pin "7") (pin "8") (pin "9"))

 (symbol (lib_id "power:GND") (at 45.72 71.12 0) (unit 1) (in_bom yes) (on_board yes) (fields_autoplaced)
  (property "Reference" "#~PWR0165" (id 0) (at 45.72 77.47 0) (effects (font (size 1.27 1.27)) hide))
  (property "Value" "GND" (id 1) (at 45.72 76.2 0))
  (property "Footprint" "" (id 2) (at 45.72 71.12 0) (effects (font (size 1.27 1.27)) hide))
  (property "Datasheet" "" (id 3) (at 45.72 71.12 0) (effects (font (size 1.27 1.27)) hide)) (pin "1"))

 (symbol (lib_id "power:GND") (at 151.13 95.25 0) (unit 1) (in_bom yes) (on_board yes) (fields_autoplaced)
  (property "Reference" "#~PWR0140" (id 0) (at 151.13 101.6 0) (effects (font (size 1.27 1.27)) hide))
  (property "Value" "GND" (id 1) (at 151.13 100.33 0))
  (property "Footprint" "" (id 2) (at 151.13 95.25 0) (effects (font (size 1.27 1.27)) hide))
  (property "Datasheet" "" (id 3) (at 151.13 95.25 0) (effects (font (size 1.27 1.27)) hide)) (pin "1"))

 (symbol (lib_id "power:VCC") (at 151.13 19.05 0) (unit 1) (in_bom yes) (on_board yes) (fields_autoplaced)
  (property "Reference" "#~PWR0141" (id 0) (at 151.13 22.86 0) (effects (font (size 1.27 1.27)) hide))
  (property "Value" "VCC" (id 1) (at 151.13 13.97 0))
  (property "Footprint" "" (id 2) (at 151.13 19.05 0) (effects (font (size 1.27 1.27)) hide))
  (property "Datasheet" "" (id 3) (at 151.13 19.05 0) (effects (font (size 1.27 1.27)) hide)) (pin "1"))

 (symbol (lib_id "power:GND") (at 40.64 36.83 180) (unit 1) (in_bom yes) (on_board yes) (fields_autoplaced)
  (property "Reference" "#~PWR0144" (id 0) (at 40.64 30.48 0) (effects (font (size 1.27 1.27)) hide))
  (property "Value" "GND" (id 1) (at 38.1 35.5599 0) (effects (font (size 1.27 1.27)) (justify left)))
  (property "Footprint" "" (id 2) (at 40.64 36.83 0) (effects (font (size 1.27 1.27)) hide))
  (property "Datasheet" "" (id 3) (at 40.64 36.83 0) (effects (font (size 1.27 1.27)) hide)) (pin "1"))

 (symbol (lib_id "power:VCC") (at 53.34 71.12 180) (unit 1) (in_bom yes) (on_board yes) (fields_autoplaced)
  (property "Reference" "#~PWR0145" (id 0) (at 53.34 67.31 0) (effects (font (size 1.27 1.27)) hide))
  (property "Value" "VCC" (id 1) (at 53.34 76.2 0))
  (property "Footprint" "" (id 2) (at 53.34 71.12 0) (effects (font (size 1.27 1.27)) hide))
  (property "Datasheet" "" (id 3) (at 53.34 71.12 0) (effects (font (size 1.27 1.27)) hide)) (pin "1"))

 (symbol (lib_id "Connector_Generic:Conn_01x04") (at 31.75 96.52 0) (unit 1) (in_bom yes) (on_board yes) (fields_autoplaced)
  (property "Reference" "J403" (id 0) (at 34.29 96.5199 0) (effects (font (size 1.27 1.27)) (justify left)))
  (property "Value" "STLink2" (id 1) (at 34.29 99.0599 0) (effects (font (size 1.27 1.27)) (justify left)))
  (property "Footprint" "Connector_PinHeader_2.54mm:PinHeader_1x04_P2.54mm_Vertical" (id 2) (at 31.75 96.52 0) (effects (font (size 1.27 1.27)) hide))
  (property "Datasheet" "~" (id 3) (at 31.75 96.52 0) (effects (font (size 1.27 1.27)) hide))
  (property "Manufacturer_Name" "Samtec" (id 4) (at 31.75 96.52 0) (effects (font (size 1.27 1.27)) hide))
  (property "Manufacturer_Part_Number" "HTSW-104-24-F-S" (id 5) (at 31.75 96.52 0) (effects (font (size 1.27 1.27)) hide)) (pin "1") (pin "2") (pin "3") (pin "4"))

 (symbol (lib_id "power:VCC") (at 24.13 93.98 90) (unit 1) (in_bom yes) (on_board yes) (fields_autoplaced)
  (property "Reference" "#~PWR0168" (id 0) (at 27.94 93.98 0) (effects (font (size 1.27 1.27)) hide))
  (property "Value" "VCC" (id 1) (at 22.86 90.17 90))
  (property "Footprint" "" (id 2) (at 24.13 93.98 0) (effects (font (size 1.27 1.27)) hide))
  (property "Datasheet" "" (id 3) (at 24.13 93.98 0) (effects (font (size 1.27 1.27)) hide)) (pin "1"))

 (symbol (lib_id "power:VCC") (at 53.34 36.83 0) (unit 1) (in_bom yes) (on_board yes) (fields_autoplaced)
  (property "Reference" "#~PWR0146" (id 0) (at 53.34 40.64 0) (effects (font (size 1.27 1.27)) hide))
  (property "Value" "VCC" (id 1) (at 53.34 31.75 0))
  (property "Footprint" "" (id 2) (at 53.34 36.83 0) (effects (font (size 1.27 1.27)) hide))
  (property "Datasheet" "" (id 3) (at 53.34 36.83 0) (effects (font (size 1.27 1.27)) hide)) (pin "1"))

 (symbol (lib_id "power:GND") (at 24.13 99.06 270) (unit 1) (in_bom yes) (on_board yes) (fields_autoplaced)
  (property "Reference" "#~PWR0169" (id 0) (at 17.78 99.06 0) (effects (font (size 1.27 1.27)) hide))
  (property "Value" "GND" (id 1) (at 20.32 99.0599 90) (effects (font (size 1.27 1.27)) (justify right)))
  (property "Footprint" "" (id 2) (at 24.13 99.06 0) (effects (font (size 1.27 1.27)) hide))
  (property "Datasheet" "" (id 3) (at 24.13 99.06 0) (effects (font (size 1.27 1.27)) hide)) (pin "1"))

 (symbol (lib_id "power:GND") (at 43.18 34.29 180) (unit 1) (in_bom yes) (on_board yes) (fields_autoplaced)
  (property "Reference" "#~PWR0148" (id 0) (at 43.18 27.94 0) (effects (font (size 1.27 1.27)) hide))
  (property "Value" "GND" (id 1) (at 43.18 29.21 0))
  (property "Footprint" "" (id 2) (at 43.18 34.29 0) (effects (font (size 1.27 1.27)) hide))
  (property "Datasheet" "" (id 3) (at 43.18 34.29 0) (effects (font (size 1.27 1.27)) hide)) (pin "1"))

 (symbol (lib_id "power:GND") (at 43.18 73.66 0) (unit 1) (in_bom yes) (on_board yes) (fields_autoplaced)
  (property "Reference" "#~PWR0149" (id 0) (at 43.18 80.01 0) (effects (font (size 1.27 1.27)) hide))
  (property "Value" "GND" (id 1) (at 43.18 78.74 0))
  (property "Footprint" "" (id 2) (at 43.18 73.66 0) (effects (font (size 1.27 1.27)) hide))
  (property "Datasheet" "" (id 3) (at 43.18 73.66 0) (effects (font (size 1.27 1.27)) hide)) (pin "1"))

 (symbol (lib_id "power:GND") (at 40.64 71.12 0) (unit 1) (in_bom yes) (on_board yes) (fields_autoplaced)
  (property "Reference" "#~PWR0152" (id 0) (at 40.64 77.47 0) (effects (font (size 1.27 1.27)) hide))
  (property "Value" "GND" (id 1) (at 38.1 72.3899 0) (effects (font (size 1.27 1.27)) (justify right)))
  (property "Footprint" "" (id 2) (at 40.64 71.12 0) (effects (font (size 1.27 1.27)) hide))
  (property "Datasheet" "" (id 3) (at 40.64 71.12 0) (effects (font (size 1.27 1.27)) hide)) (pin "1"))

 (symbol (lib_id "power:GND") (at 96.52 48.26 90) (unit 1) (in_bom yes) (on_board yes) (fields_autoplaced)
  (property "Reference" "#~PWR0164" (id 0) (at 102.87 48.26 0) (effects (font (size 1.27 1.27)) hide))
  (property "Value" "GND" (id 1) (at 100.33 48.2599 90) (effects (font (size 1.27 1.27)) (justify right)))
  (property "Footprint" "" (id 2) (at 96.52 48.26 0) (effects (font (size 1.27 1.27)) hide))
  (property "Datasheet" "" (id 3) (at 96.52 48.26 0) (effects (font (size 1.27 1.27)) hide)) (pin "1"))

 (symbol (lib_id "power:VCC") (at 78.74 48.26 90) (unit 1) (in_bom yes) (on_board yes) (fields_autoplaced)
  (property "Reference" "#~PWR0166" (id 0) (at 82.55 48.26 0) (effects (font (size 1.27 1.27)) hide))
  (property "Value" "VCC" (id 1) (at 74.93 48.2599 90) (effects (font (size 1.27 1.27)) (justify left)))
  (property "Footprint" "" (id 2) (at 78.74 48.26 0) (effects (font (size 1.27 1.27)) hide))
  (property "Datasheet" "" (id 3) (at 78.74 48.26 0) (effects (font (size 1.27 1.27)) hide)) (pin "1"))

 (symbol (lib_id "Connector_Generic:Conn_02x05_Odd_Even") (at 86.36 43.18 0) (unit 1) (in_bom yes) (on_board yes) (fields_autoplaced)
  (property "Reference" "J402" (id 0) (at 87.63 52.07 0))
  (property "Value" "Conn_02x05_Odd_Even" (id 1) (at 87.63 54.61 0))
  (property "Footprint" "Connector_PinHeader_2.54mm:PinHeader_2x05_P2.54mm_Vertical" (id 2) (at 86.36 43.18 0) (effects (font (size 1.27 1.27)) hide))
  (property "Datasheet" "~" (id 3) (at 86.36 43.18 0) (effects (font (size 1.27 1.27)) hide))
  (property "Manufacturer_Name" "Amphenol FCI" (id 4) (at 86.36 43.18 0) (effects (font (size 1.27 1.27)) hide))
  (property "Manufacturer_Part_Number" "10129381-910001BLF" (id 5) (at 86.36 43.18 0) (effects (font (size 1.27 1.27)) hide)) (pin "1") (pin "10") (pin "2") (pin "3") (pin "4") (pin "5") (pin "6") (pin "7") (pin "8") (pin "9"))

 (symbol (lib_id "Device:C") (at 129.54 91.44 0) (unit 1) (in_bom yes) (on_board yes) (fields_autoplaced)
  (property "Reference" "C404" (id 0) (at 125.73 90.1699 0) (effects (font (size 1.27 1.27)) (justify right)))
  (property "Value" "1uf" (id 1) (at 125.73 92.7099 0) (effects (font (size 1.27 1.27)) (justify right)))
  (property "Footprint" "Capacitor_THT:C_Disc_D3.0mm_W1.6mm_P2.50mm" (id 2) (at 129.54 91.44 0) (effects (font (size 1.27 1.27)) hide))
  (property "Datasheet" "~" (id 3) (at 129.54 91.44 0) (effects (font (size 1.27 1.27)) hide))
  (property "Manufacturer_Name" "Lelon" (id 4) (at 129.54 91.44 0) (effects (font (size 1.27 1.27)) hide))
  (property "Manufacturer_Part_Number" "REA010M2CBK-0511P" (id 5) (at 129.54 91.44 0) (effects (font (size 1.27 1.27)) hide)) (pin "1") (pin "2"))

 (symbol (lib_id "power:GND") (at 129.54 97.79 0) (unit 1) (in_bom yes) (on_board yes) (fields_autoplaced)
  (property "Reference" "#~PWR0167" (id 0) (at 129.54 104.14 0) (effects (font (size 1.27 1.27)) hide))
  (property "Value" "GND" (id 1) (at 129.54 102.87 0))
  (property "Footprint" "" (id 2) (at 129.54 97.79 0) (effects (font (size 1.27 1.27)) hide))
  (property "Datasheet" "" (id 3) (at 129.54 97.79 0) (effects (font (size 1.27 1.27)) hide)) (pin "1")))
